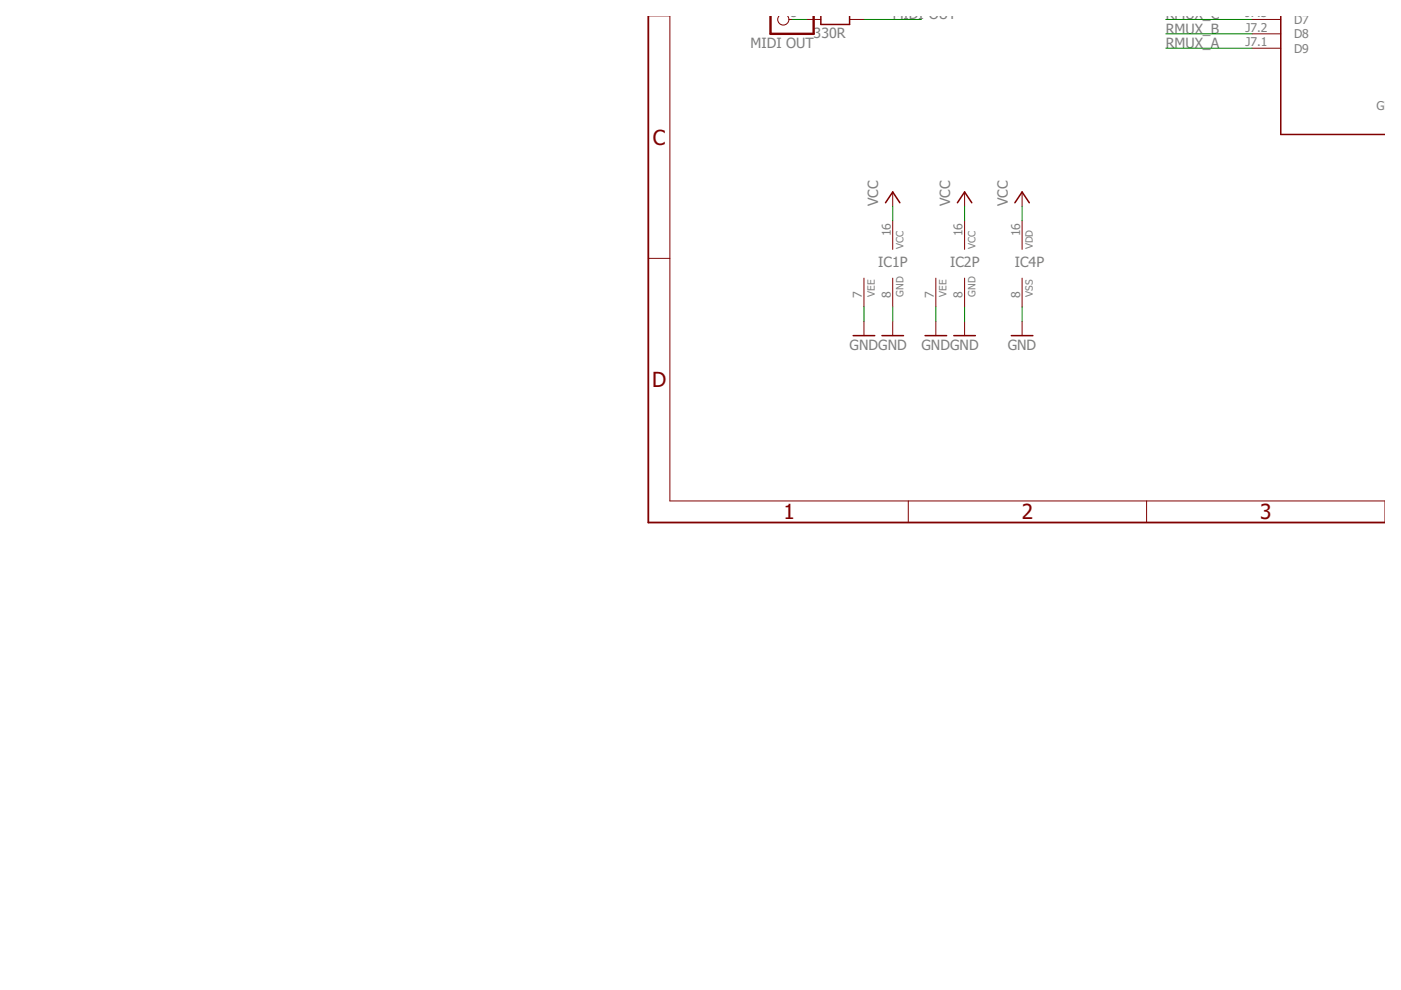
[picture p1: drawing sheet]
<svg xmlns="http://www.w3.org/2000/svg" width="297mm" height="210mm" viewBox="0 0 297 210" stroke-linecap="round" stroke-linejoin="round" font-family="sans-serif">
<path d="M137.5 3.4v107.4h156.1" fill="none" stroke="#800000" stroke-width=".38"/>
<g fill="none" stroke="#800000" stroke-width=".21">
<path d="M142 3.4v102.8h151.6M165.1 3.4a1.18 1.18 0 0 0 .6 1.9 1.18 1.18 0 0 0 1.6-1.2M167 3.4l.3 .7M167.3 4.1h.6M171 4.1h3M180.1 4.1h3.1M265.5 4.1h6M265.5 7.2h6M265.5 10.2h6M137.5 54.8h4.5M183.2 59v6.1M189.3 40.7v3.1"/>
<path d="M189.3 46.8v6.1M189.3 59v6.1M198.4 59v6.1M204.5 40.7v3.1M204.5 46.8v6.1M204.5 59v6.1M216.7 40.7v3.1M216.7 46.8v6.1M216.7 59v6.1M183.2 68.1v3.1M189.3 68.1v3.1M198.4 68.1v3.1"/>
<path d="M204.5 68.1v3.1M216.7 68.1v3.1M192.6 106.2v4.6M243.1 106.2v4.6"/>
</g>
<path d="M174 3.4v1.8h6.1v-1.8M271.5 3.4v25.1h22.1M187.7 43l1.6-2.3 1.5 2.3M203 43l1.5-2.3 1.5 2.3M215.2 43l1.5-2.3 1.5 2.3M180.9 71.2h4.6M187 71.2h4.6M196.1 71.2h4.6M202.2 71.2h4.6M214.4 71.2h4.6" fill="none" stroke="#800000" stroke-width=".32"/>
<path d="M172.5 3.4v3.8h-9.1v-3.8" fill="none" stroke="#800000" stroke-width=".51"/>
<g fill="none" stroke="#008000" stroke-width=".21">
<path d="M167.9 4.1h3.1M183.2 4.1h12.2M247.2 10.2h18.3M247.2 7.2h18.3M247.2 4.1h18.3M189.3 43.8v3M204.5 43.8v3M216.7 43.8v3M183.2 65.1v3M189.3 65.1v3M198.4 65.1v3M204.5 65.1v3"/>
<path d="M216.7 65.1v3"/>
</g>
<g font-size="4.4" fill="#800000">
<text x="138.4" y="30.6">C</text>
<text x="138.2" y="82.1">D</text>
<text x="166.1" y="110.1">1</text>
<text x="216.6" y="110.1">2</text>
<text x="267.2" y="110.1">3</text>
</g>
<g font-size="3" fill="#808080">
<text x="189.3" y="4.1">MIDI-OUT</text>
<text x="247.2" y="4.1">RMUX_C</text>
<text x="159.1" y="10.2">MIDI OUT</text>
<text x="172.5" y="8.1">330R</text>
<text x="247.2" y="10.2">RMUX_A</text>
<text x="247.2" y="7.2">RMUX_B</text>
<text x="186.2" y="43.7" transform="rotate(-90 186.2 43.7)">VCC</text>
<text x="201.5" y="43.7" transform="rotate(-90 201.5 43.7)">VCC</text>
<text x="213.6" y="43.7" transform="rotate(-90 213.6 43.7)">VCC</text>
<text x="186.2" y="56.7">IC1P</text>
<text x="201.5" y="56.7">IC2P</text>
<text x="215.2" y="56.7">IC4P</text>
<text x="180.1" y="74.2">GNDGND</text>
<text x="195.4" y="74.2">GNDGND</text>
<text x="213.6" y="74.2">GND</text>
</g>
<g font-size="2.6" fill="#808080">
<text x="167.7" y="3.7">3</text>
<text x="264" y="3.7">J7.3</text>
<text x="274.4" y="5">D7</text>
<text x="264" y="6.7">J7.2</text>
<text x="264" y="9.8">J7.1</text>
<text x="274.4" y="8.1">D8</text>
<text x="274.4" y="11.1">D9</text>
<text x="291.8" y="23.3">GND.3</text>
<text x="188.8" y="50.1" transform="rotate(-90 188.8 50.1)">16</text>
<text x="204.1" y="50.1" transform="rotate(-90 204.1 50.1)">16</text>
<text x="216.3" y="50.1" transform="rotate(-90 216.3 50.1)">16</text>
<text x="182.7" y="63.2" transform="rotate(-90 182.7 63.2)">7</text>
<text x="188.8" y="63.2" transform="rotate(-90 188.8 63.2)">8</text>
<text x="198" y="63.2" transform="rotate(-90 198 63.2)">7</text>
<text x="204.1" y="63.2" transform="rotate(-90 204.1 63.2)">8</text>
<text x="216.3" y="63.2" transform="rotate(-90 216.3 63.2)">8</text>
</g>
<g font-size="2.1" fill="#808080">
<text x="191.6" y="52.9" transform="rotate(-90 191.6 52.9)">VCC</text>
<text x="206.8" y="52.9" transform="rotate(-90 206.8 52.9)">VCC</text>
<text x="219" y="52.9" transform="rotate(-90 219 52.9)">VDD</text>
<text x="185.5" y="62.9" transform="rotate(-90 185.5 62.9)">VEE</text>
<text x="191.6" y="62.9" transform="rotate(-90 191.6 62.9)">GND</text>
<text x="200.7" y="62.9" transform="rotate(-90 200.7 62.9)">VEE</text>
<text x="206.8" y="62.9" transform="rotate(-90 206.8 62.9)">GND</text>
<text x="219" y="62.9" transform="rotate(-90 219 62.9)">VSS</text>
</g>
</svg>
